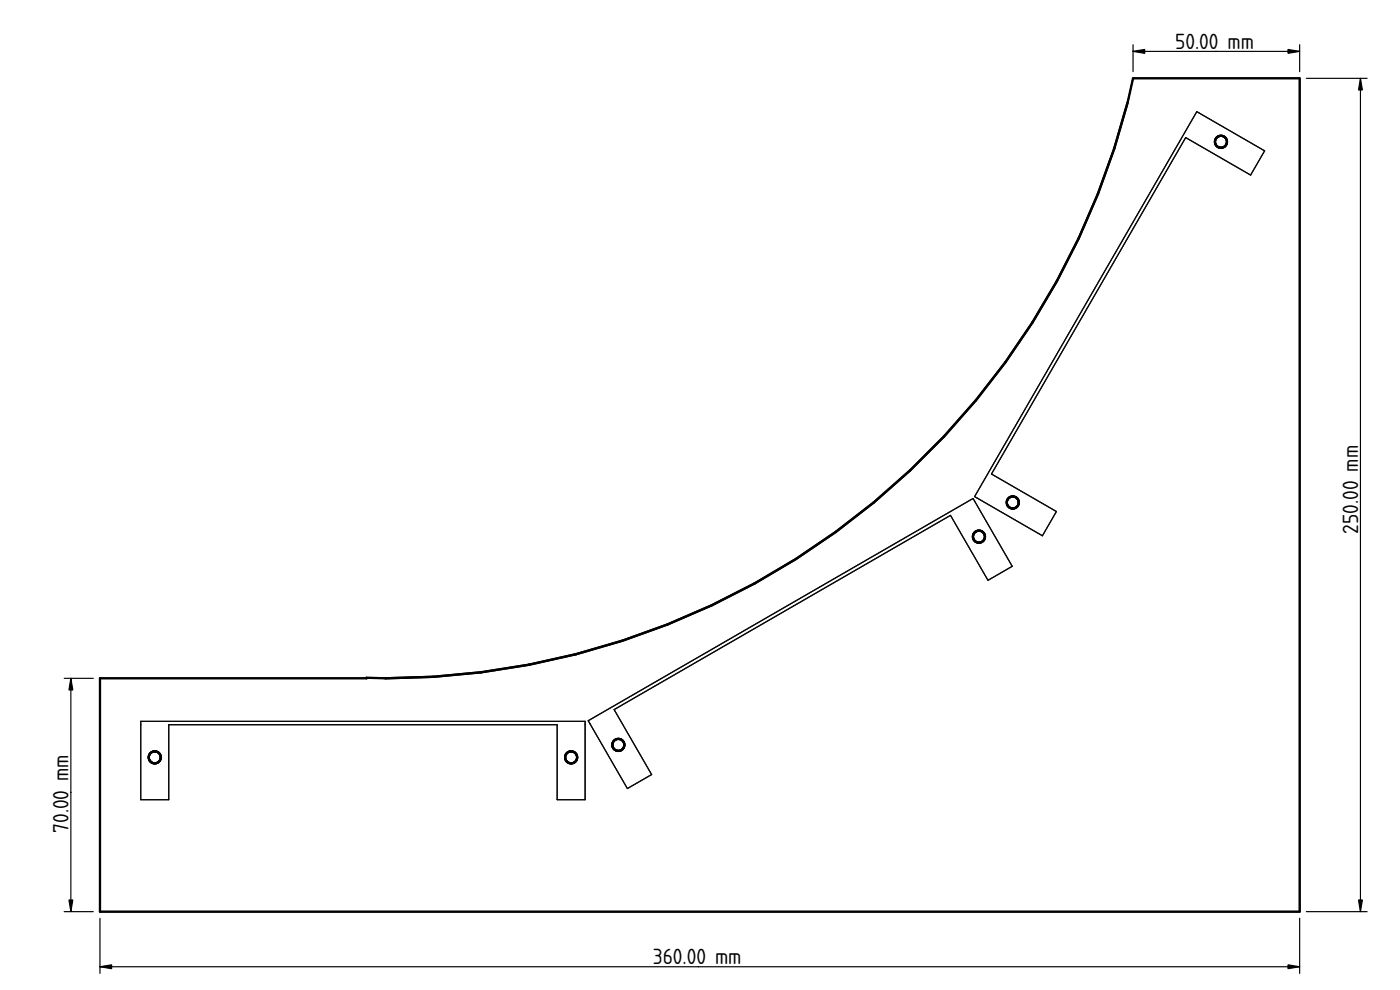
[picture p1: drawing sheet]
<svg xmlns="http://www.w3.org/2000/svg" width="420mm" height="297mm" viewBox="0 0 420 297" stroke-linecap="round" stroke-linejoin="round" font-family="sans-serif">
<path d="M210 148.5h.1" fill="none" stroke="#000" stroke-width=".3"/>
<g fill="#fff">
<circle cx="46.4" cy="227.2" r="1.8"/>
<circle cx="293.8" cy="161" r="1.8"/>
<circle cx="171.4" cy="227.2" r="1.8"/>
<circle cx="185.6" cy="223.5" r="1.8"/>
<circle cx="303.9" cy="150.8" r="1.8"/>
<circle cx="366.4" cy="42.5" r="1.8"/>
</g>
<g fill="none" stroke="#080808" stroke-width=".35">
<path d="M359.2 33.5l20.3 11.8-4.2 7.2-19.5-11.2-58.2 100.9 19.4 11.3-4.2 7.3-20.3-11.8zM30 203.5h80v-.2a229.5 229.5 0 0 0 230-179.8h50v250h-360zM42.2 216.4h133.4v23.5h-8.4v-22.5h-116.6v22.5h-8.4zM176.5 216.2l115.5-66.6 11.8 20.3-7.3 4.2-11.2-19.5-101 58.3 11.3 19.5-7.3 4.2z"/>
<circle cx="366.4" cy="42.5" r="1.8"/>
<circle cx="303.9" cy="150.8" r="1.8"/>
<circle cx="293.8" cy="161" r="1.8"/>
<circle cx="46.4" cy="227.2" r="1.8"/>
<circle cx="171.4" cy="227.2" r="1.8"/>
<circle cx="185.6" cy="223.5" r="1.8"/>
</g>
<g fill="none" stroke="#000" stroke-width=".7">
<path d="M30 203.5h80v-.2a229.5 229.5 0 0 0 230-179.8h50v250h-360z"/>
<circle cx="366.4" cy="42.5" r="1.8"/>
<circle cx="303.9" cy="150.8" r="1.8"/>
<circle cx="293.8" cy="161" r="1.8"/>
<circle cx="46.4" cy="227.2" r="1.8"/>
<circle cx="171.4" cy="227.2" r="1.8"/>
<circle cx="185.6" cy="223.5" r="1.8"/>
</g>
<path d="M210 148.5h.1" fill="none" stroke="#000" stroke-width=".3"/>
<path d="M340 13.4v8.1M340 15.4h50M390 13.4v8.1M392 23.5h18.3M408.3 23.5v250M19.3 203.5h8.7M21.3 203.5v70M19.3 273.5h8.7M30 275.5v16.6M390 275.5v16.6M392 273.5h18.3M30 290.1h360" fill="none" stroke="#000" stroke-width=".35"/>
<path d="M340 15.4l3.5-.6v1.2zM386.5 14.8l3.5 .6-3.5 .6zM408.3 23.5l.6 3.5h-1.2zM21.3 203.5l.6 3.5h-1.2zM20.7 270h1.2l-.6 3.5zM407.7 270h1.2l-.6 3.5zM30 290.1l3.5-.6v1.1zM386.5 289.5l3.5 .6-3.5 .5z" fill="#000" stroke="#000" stroke-width=".35"/>
<g font-size="6.2">
<text x="352.7" y="14.7">50.00 mm</text>
<text x="407.6" y="160.1" transform="rotate(-90 407.6 160.1)">250.00 mm</text>
<text x="20.6" y="249.9" transform="rotate(-90 20.6 249.9)">70.00 mm</text>
<text x="195.9" y="289.4">360.00 mm</text>
</g>
</svg>
